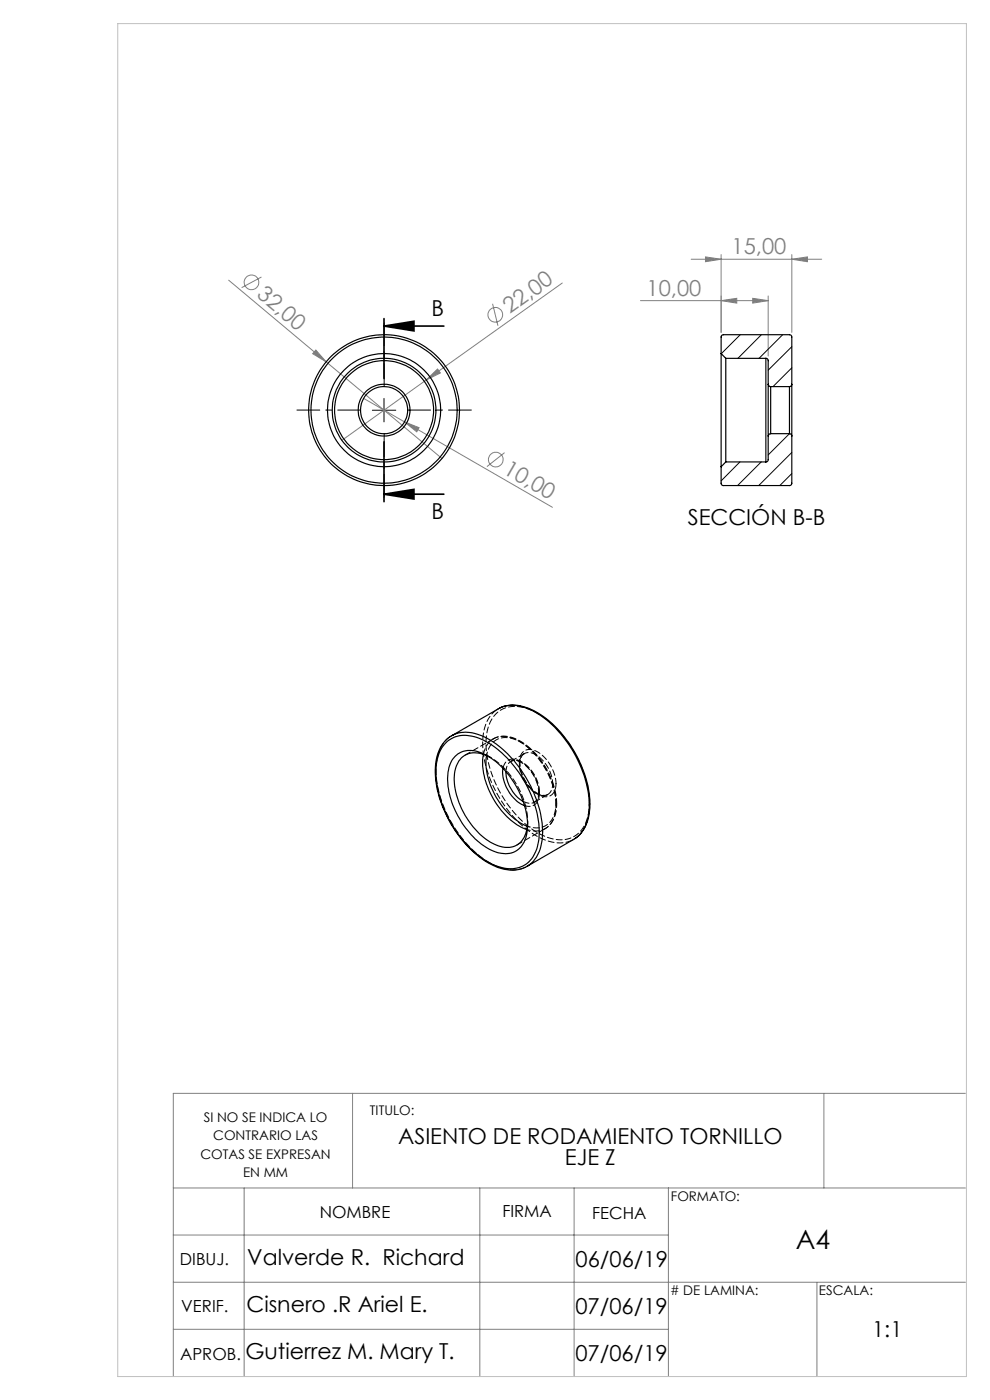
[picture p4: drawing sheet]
<svg xmlns="http://www.w3.org/2000/svg" width="210mm" height="297mm" viewBox="0 0 210 297" stroke-linecap="round" stroke-linejoin="round" font-family="sans-serif">
<g fill="none" stroke="#808080" stroke-width=".21">
<path d="M48.5 59.4l45.2 37.9M55.5 58.8l-4.2 2.2M146.6 55h27.7M149.6 54.5l3.4 .5-3.4 .5zM153 54v16.5M168 55l3.3-.5v1zM168 54v16.5M67 74.3l2.2 2.5-2.9-1.8zM104.5 64.4l1.1 4.7M119.3 60l-28.9 20.6M135.9 63.8h27M153 63.8l3.3-.5v1z"/>
<path d="M159.7 63.3l3.2 .5-3.2 .5zM162.9 62.8v12.7M77.2 84.5l40 23.1M85.8 89.5l3.1 1.2-.5 .9zM90.4 80.6l2.4-2.3 .6 .8zM90.4 80.6l-17.9 12.8M107 96l-3.7 3M74.8 231.9v20.1M174.8 231.9v20.1M204.8 231.9h-168v60.1M36.8 252h168M51.8 252v40"/>
<path d="M101.8 252v40M121.8 252v40M141.8 252v40M36.8 262h105M36.8 272h168M173.3 272v20M36.8 282h105"/>
<circle cx="53.3" cy="59.9" r="1.55"/>
<circle cx="105.1" cy="66.8" r="1.56"/>
<circle cx="105.2" cy="97.5" r="1.56"/>
</g>
<path d="M81.5 69.2l6.3-1v2zM81.5 69.2h12.7M81.5 67.6v12.7M81.5 93.7v12.7M81.5 104.8l6.3-1v2.1zM81.5 104.8h12.7" fill="none" stroke="#000" stroke-width=".35"/>
<path d="M76.5 87h-13.5M81.5 82v-13.5M81.5 92v13.5M86.5 87h13.5" fill="none" stroke="#000" stroke-width=".21" stroke-dasharray="15.2 1.3 1.3 1.3" stroke-dashoffset="10.4"/>
<path d="M79 87h5M81.5 84.5v5" fill="none" stroke="#000" stroke-width=".21"/>
<path d="M25 5h180v287h-180z" fill="none" stroke="#c0c0c0" stroke-width=".21"/>
<path d="M81.5 69.2l6.3-1v2zM81.5 104.8l6.3-1v2.1z" fill="#000"/>
<g fill="#808080">
<path d="M67 74.3l2.2 2.5-2.9-1.8z"/>
<path d="M90.4 80.6l2.4-2.3 .6 .8z"/>
<path d="M85.8 89.5l3.1 1.2-.5 .9z"/>
<path d="M153 63.8l3.3-.5v1zM159.7 63.3l3.2 .5-3.2 .5z"/>
<path d="M149.6 54.5l3.4 .5-3.4 .5zM168 55l3.3-.5v1z"/>
</g>
<g fill="none" stroke="#000" stroke-width=".25">
<path d="M153 75v-3.6l.4-.4 14.3 .1 .3 .3v10.1M153 75v24M153 75l1 1M154 76v22M154 76h8.5M162.5 76l.2 .1 .2 .3v5.1M162.5 76v22M154 98l-1 1M154 98h8.5M162.9 81.5l.2 .4 .4 .1M162.9 92.5v5.1l-.2 .3-.2 .1M162.9 81.5v11"/>
<path d="M163.5 92l-.4 .1-.2 .4M163.5 82v10M163.5 82h4M163.5 92h4M167.5 92l.3 .1 .2 .4M167.5 82v10M168 81.5l-.2 .4-.3 .1M168 92.5v10.1l-.3 .3-14.3 .1-.4-.4v-3.6M168 81.5v11M94.8 156.8a6.5 6.5 0 0 1 7.3-.7 23.1 23.1 0 0 1 11.1 12 17.7 17.7 0 0 1 1.3 12.1 6.2 6.2 0 0 1-8.4 4 20.8 20.8 0 0 1-11-10.5 19.3 19.3 0 0 1-2.3-13.5 7.1 7.1 0 0 1 2-3.4zM94.8 157.4a6.3 6.3 0 0 1 6.8-.8 21.7 21.7 0 0 1 10.9 11.7 17.1 17.1 0 0 1 1.3 11.9 5.8 5.8 0 0 1-7.8 3.7 19.7 19.7 0 0 1-10.5-9.7 19.4 19.4 0 0 1-2.7-13.3 6.8 6.8 0 0 1 2-3.5zM95.8 156.1l9.9-5.7a7.2 7.2 0 0 1 6.8 .2 24.3 24.3 0 0 1 11.7 15.1 13.3 13.3 0 0 1-.6 10.5l-.8 1-.8 .7"/>
<path d="M106 150.2a8.3 8.3 0 0 1 7.8 .9 24.4 24.4 0 0 1 11.3 20.3 8 8 0 0 1-3.1 6.5M96.6 160.4a5 5 0 0 1 6-.5 18.3 18.3 0 0 1 9 12.5 8.9 8.9 0 0 1-1 7.2 4.8 4.8 0 0 1-5.9 1 17.7 17.7 0 0 1-9-11 10.4 10.4 0 0 1 .4-8.6zM102.5 160a15.9 15.9 0 0 0 4.3 12.4 12.5 12.5 0 0 0 5 3.6M103.2 160.3a15.8 15.8 0 0 0 6.1 13.5l1.2 .9 1.4 .6M103.8 160.6a4.9 4.9 0 0 0-6 .2 7.5 7.5 0 0 0-1.2 6.8 17.1 17.1 0 0 0 8.3 11.5 4.5 4.5 0 0 0 6.3-1.5 7.5 7.5 0 0 0 .7-3M106.7 163a8.2 8.2 0 0 0 4.6 7.9M107.3 163.7a7.8 7.8 0 0 0 3.7 6.3M122 177.9l-10.2 5.9"/>
<circle cx="81.4" cy="87" r="5.5"/>
<circle cx="81.5" cy="87" r="10.5"/>
<circle cx="81.5" cy="87" r="11"/>
<circle cx="81.5" cy="87" r="15.5"/>
<circle cx="81.5" cy="87" r="5"/>
<circle cx="81.5" cy="87" r="16"/>
<circle cx="81.5" cy="87" r="12"/>
</g>
<path d="M104.7 156.7l-6 3.5M105.7 150.4l-.3 .2M111.2 159.9l-2.8 1.6M102.6 160a4.3 4.3 0 0 1 6.2-3.4 16.5 16.5 0 0 1 8.9 11.6l.2 2.5M109.7 179.3l6-3.5M111 170a2.14 2.14 0 0 0 2.4 .1 2.14 2.14 0 0 0 1-2.2M113.4 170.2l2.8-1.7M115.7 175.8h.1M121.4 178.3l.3-.2" fill="none" stroke="#000" stroke-width=".21" stroke-dasharray="1.3 .6"/>
<path d="M111.9 174.6a17 17 0 0 0-8.1-14" fill="none" stroke="#000" stroke-width=".21" stroke-dasharray="1.3 .6" stroke-dashoffset=".7"/>
<path d="M111.9 175.3a4.1 4.1 0 0 0 5.9-3.6l.1-1.4M117.9 170.7a5.5 5.5 0 0 1-2.2 5.1M125 170.3a7.9 7.9 0 0 1-3.2 7.1 7.6 7.6 0 0 1-7.6-.7 23.9 23.9 0 0 1-11.1-19.9 6.9 6.9 0 0 1 4.1-6.6 9.5 9.5 0 0 1 8.5 2.2 24.6 24.6 0 0 1 9.3 17.9" fill="none" stroke="#000" stroke-width=".21" stroke-dasharray="1.3 .6" stroke-dashoffset=".6"/>
<path d="M104.2 160.7l-.8-.4M108.4 161.5a3.3 3.3 0 0 1 3.6 1.5 8.1 8.1 0 0 1 2.3 5.1M111.9 175v-.8M114.3 168.1v.1a2.18 2.18 0 0 1-.9 2M117.2 166.3a2.14 2.14 0 0 1-1 2.2 2.14 2.14 0 0 1-2.4-.2 7.4 7.4 0 0 1-3.5-7.2 2.1 2.1 0 0 1 3.5-.9 7.8 7.8 0 0 1 3.4 6.1" fill="none" stroke="#000" stroke-width=".21" stroke-dasharray="1.3 .6" stroke-dashoffset=".4"/>
<path d="M114.4 168.3a2.29 2.29 0 0 1-2.9 2.7l-.2-.1M114.4 167.9a7.3 7.3 0 0 0-4.6-6.6 2.05 2.05 0 0 0-2.5 2.4M117.9 166.3a8.1 8.1 0 0 0-5-7.2 2.24 2.24 0 0 0-2.7 2.5 8.2 8.2 0 0 0 4.8 7.3 2.21 2.21 0 0 0 2.9-2.3v-.3M118.1 170.5a16.5 16.5 0 0 0-8.8-13.8 5.2 5.2 0 0 0-4.6 0" fill="none" stroke="#000" stroke-width=".21" stroke-dasharray="1.3 .6" stroke-dashoffset=".1"/>
<path d="M115.7 175.8a4.6 4.6 0 0 1-3.9 .2M115.7 175.8a5.8 5.8 0 0 0 2.4-5.3M117.9 170.3a16.1 16.1 0 0 0-8.2-13.2 4.2 4.2 0 0 0-6 1.7l-.5 1.5" fill="none" stroke="#000" stroke-width=".21" stroke-dasharray="1.3 .6" stroke-dashoffset=".5"/>
<path d="M116.2 168.5a3.2 3.2 0 0 1-3.6-1.3 6.8 6.8 0 0 1-2-6.7l.6-.6" fill="none" stroke="#000" stroke-width=".21" stroke-dasharray="1.3 .6" stroke-dashoffset=".2"/>
<path d="M105.4 150.6a8.7 8.7 0 0 0-3 8 25.1 25.1 0 0 0 11.7 18.9 8 8 0 0 0 7.3 .8M111.4 184a8.6 8.6 0 0 1-8.2-1.4 25.1 25.1 0 0 1-10.7-19.5 8.1 8.1 0 0 1 2.9-6.8" fill="none" stroke="#000" stroke-width=".21" stroke-dasharray="1.3 .6" stroke-dashoffset="-.1"/>
<path d="M106.7 163a2.23 2.23 0 0 1 3.6-1.6 8.5 8.5 0 0 1 4.1 6.9" fill="none" stroke="#000" stroke-width=".21" stroke-dasharray="1.3 .6" stroke-dashoffset="-.2"/>
<path d="M157 71l-4 4M161.5 71l-5 5M166 71l-5 5M168 73.6l-5.1 4.9M168 78l-4 4M157 98l-4 4M161.5 98l-5 5M167.5 92l-4.6 4.5M168 96l-7.1 7M168 100.5l-2.6 2.5" fill="none" stroke="#000" stroke-width=".21"/>
<text font-size="5.6" x="168.8" y="264.9">A4</text>
<g font-size="4.7" fill="#808080">
<text x="155.2" y="54">15,00</text>
<text x="54.2" y="62.8" transform="rotate(40 54.2 62.8)">32,00</text>
<text x="137.2" y="62.8">10,00</text>
<text x="108.2" y="66.7" transform="rotate(-36 108.2 66.7)">22,00</text>
<text x="106.6" y="100.2" transform="rotate(30 106.6 100.2)">10,00</text>
</g>
<g font-size="4.7">
<text x="91.5" y="67.1">B</text>
<text x="91.5" y="110.2">B</text>
<text x="145.9" y="111.5">SECCIÓN B-B</text>
<text x="84.5" y="242.7">ASIENTO DE RODAMIENTO TORNILLO</text>
<text x="119.8" y="247.2">EJE Z</text>
<text x="52.4" y="268.4">Valverde R. Richard</text>
<text x="122.1" y="268.8">06/06/19</text>
<text x="52.3" y="278.4">Cisnero .R Ariel E.</text>
<text x="122.1" y="278.8">07/06/19</text>
<text x="185" y="283.6">1:1</text>
<text x="52.1" y="288.3">Gutierrez M. Mary T.</text>
<text x="122.1" y="288.8">07/06/19</text>
</g>
<g font-size="3.5">
<text x="67.8" y="258.4">NOMBRE</text>
<text x="106.6" y="258.3">FIRMA</text>
<text x="125.6" y="258.5">FECHA</text>
<text x="38.2" y="268.4">DIBUJ.</text>
<text x="38.5" y="278.4">VERIF.</text>
<text x="38.2" y="288.5">APROB.</text>
</g>
<g font-size="2.8">
<text x="43.2" y="238.1">SI NO SE INDICA LO</text>
<text x="78.5" y="236.5">TITULO:</text>
<text x="42.5" y="245.8">COTAS SE EXPRESAN</text>
<text x="45.2" y="241.9">CONTRARIO LAS</text>
<text x="51.6" y="249.6">EN MM</text>
<text x="142.3" y="254.8">FORMATO:</text>
<text x="142.1" y="274.7"># DE LAMINA:</text>
<text x="173.7" y="274.6">ESCALA:</text>
</g>
</svg>
